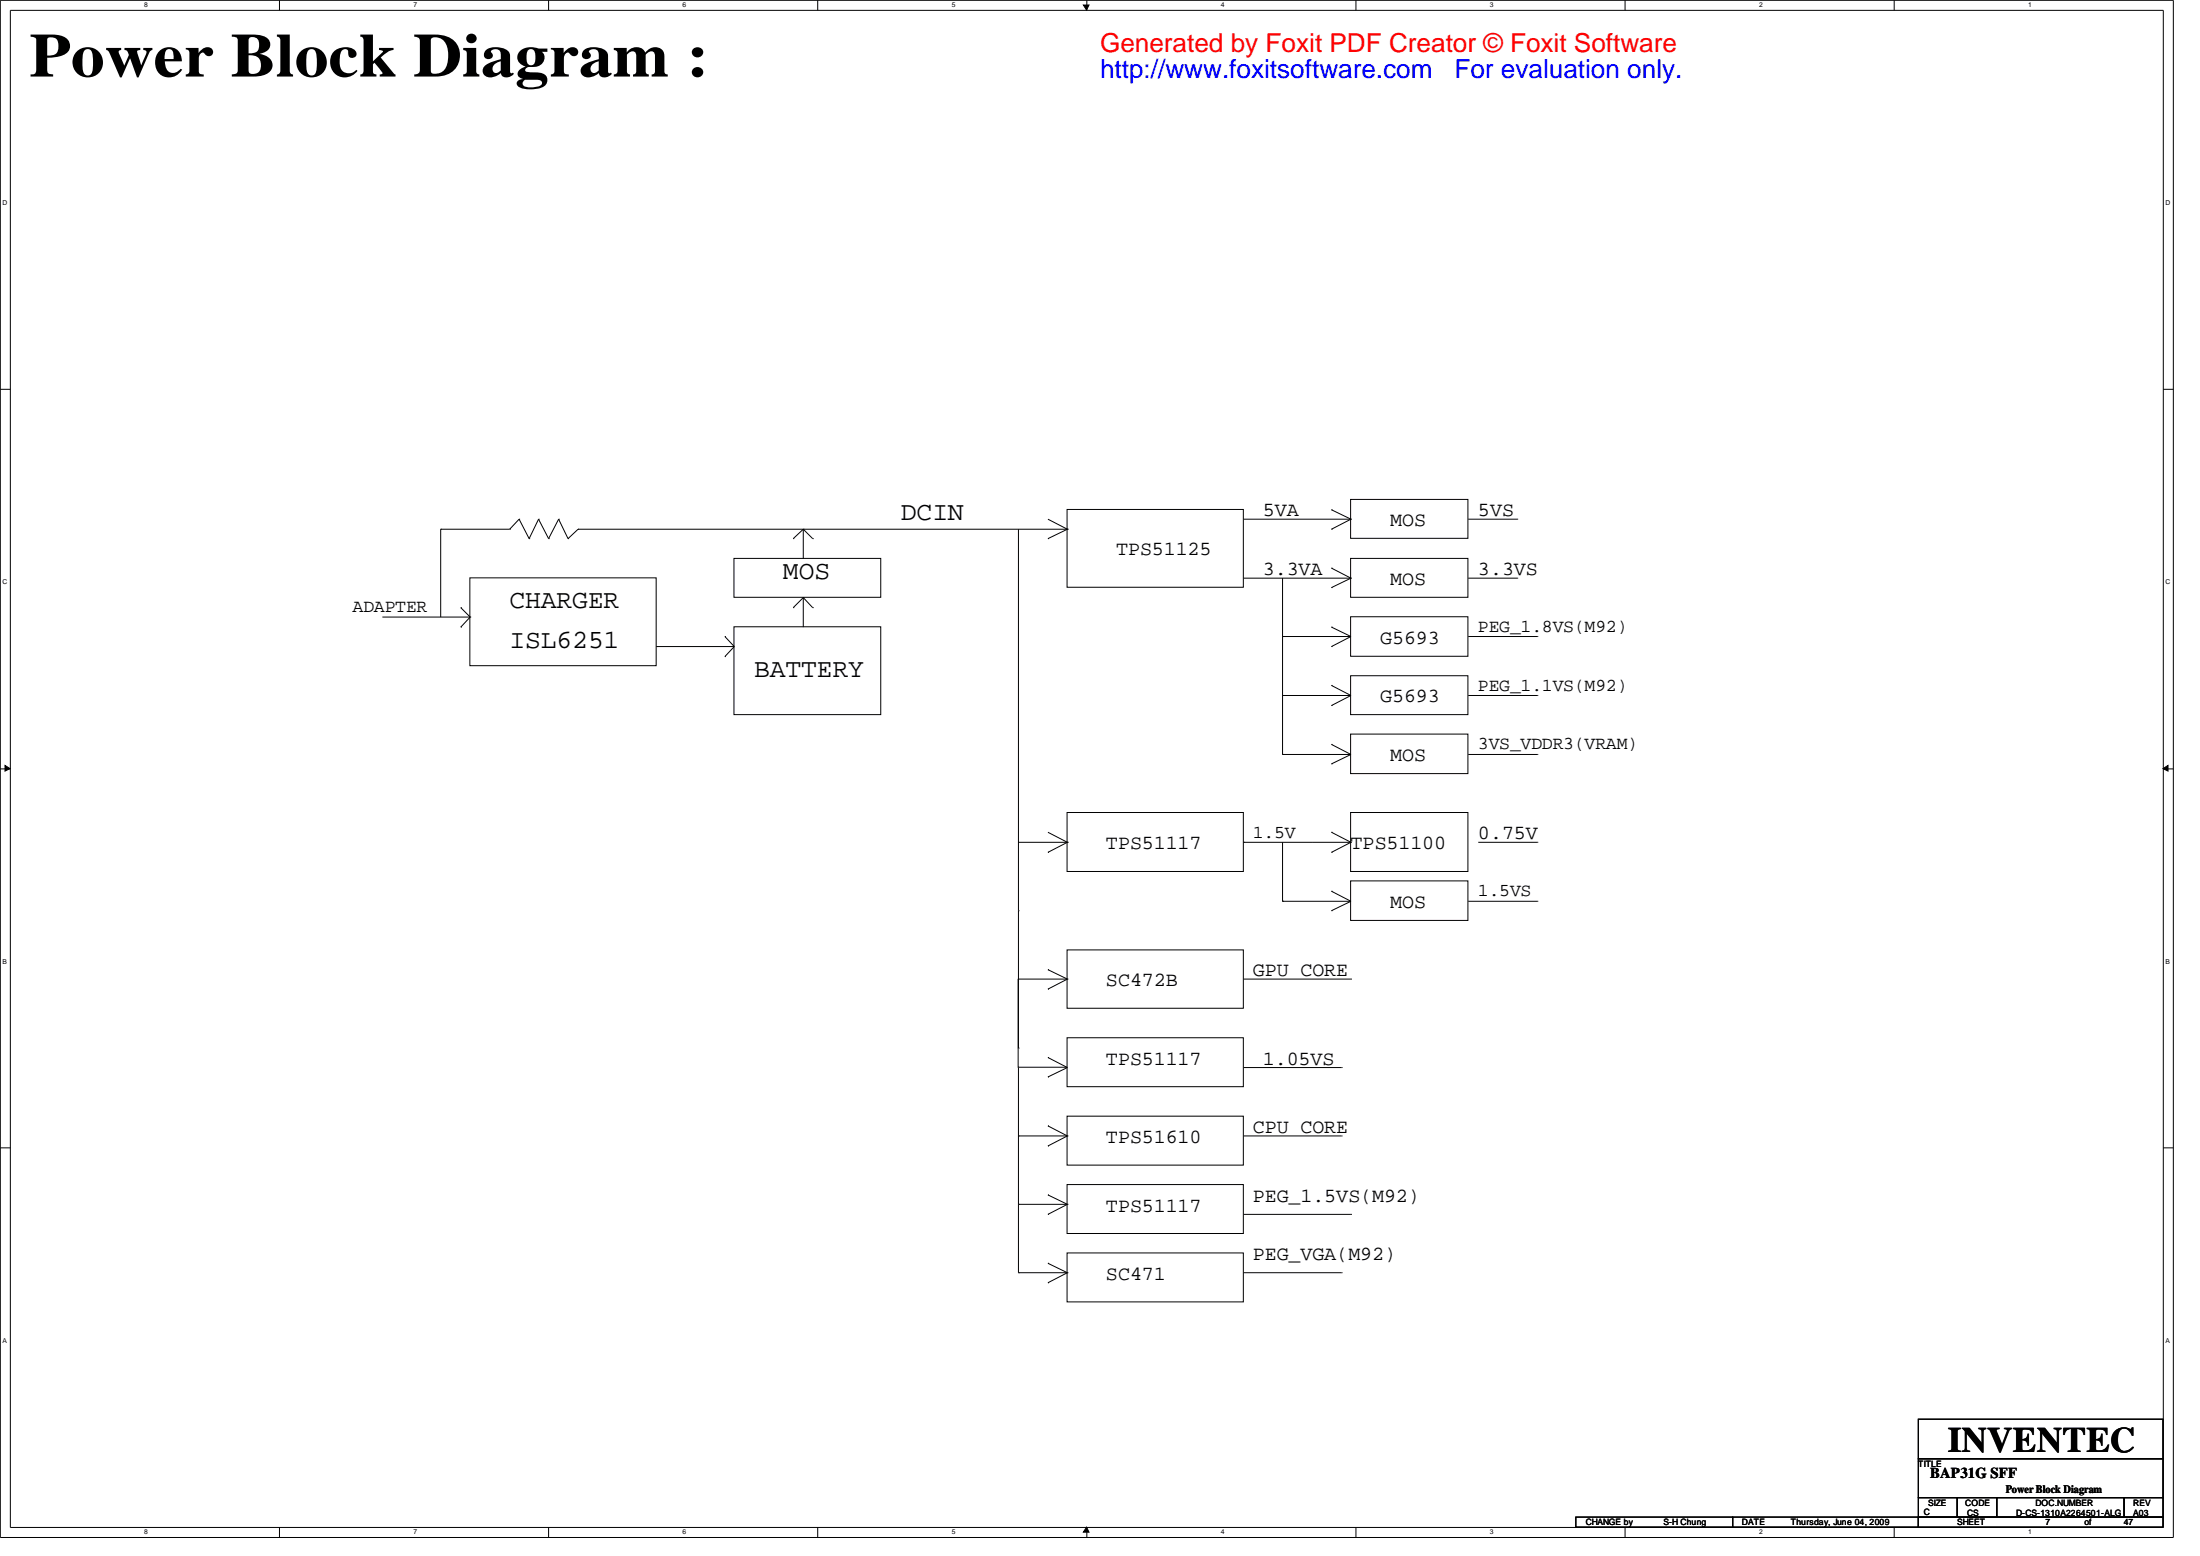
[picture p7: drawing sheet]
<svg xmlns="http://www.w3.org/2000/svg" width="297mm" height="210mm" viewBox="0 0 297 210" stroke-linecap="round" stroke-linejoin="round" font-family="sans-serif">
<path d="M0 0h293.3v207.5h-293.3zM1.4 1.4h290.6v204.7h-290.6z" fill="none" stroke="#000" stroke-width=".13"/>
<g fill="#fff">
<path d="M19.5 .2h.4v1h-.4z"/>
<path d="M19.5 206.2h.4v1.1h-.4z"/>
</g>
<path d="M37.7 0v1.4M37.7 206.1v1.4" fill="none" stroke="#000" stroke-width=".13"/>
<g fill="#fff">
<path d="M55.8 .2h.4v1h-.4z"/>
<path d="M55.8 206.2h.4v1.1h-.4z"/>
</g>
<path d="M74 0v1.4M74 206.1v1.4" fill="none" stroke="#000" stroke-width=".13"/>
<g fill="#fff">
<path d="M92.1 .2h.4v1h-.4z"/>
<path d="M92.1 206.2h.4v1.1h-.4z"/>
</g>
<path d="M110.4 0v1.4M110.4 206.1v1.4" fill="none" stroke="#000" stroke-width=".13"/>
<g fill="#fff">
<path d="M128.4 .2h.5v1h-.5z"/>
<path d="M128.4 206.2h.5v1.1h-.5z"/>
</g>
<path d="M146.7 0v1.4M146.7 206.1v1.4" fill="none" stroke="#000" stroke-width=".13"/>
<path d="M146.2 .7h.8l-.4 .7zM146.6 206.1l.4 .7h-.8z" fill="#000" stroke="#000" stroke-width=".13"/>
<g fill="#fff">
<path d="M164.8 .2h.4v1h-.4z"/>
<path d="M164.8 206.2h.4v1.1h-.4z"/>
</g>
<path d="M183 0v1.4M183 206.1v1.4" fill="none" stroke="#000" stroke-width=".13"/>
<g fill="#fff">
<path d="M201.1 .2h.4v1h-.4z"/>
<path d="M201.1 206.2h.4v1.1h-.4z"/>
</g>
<path d="M219.3 0v1.4M219.3 206.1v1.4" fill="none" stroke="#000" stroke-width=".13"/>
<g fill="#fff">
<path d="M237.4 .2h.4v1h-.4z"/>
<path d="M237.4 206.2h.4v1.1h-.4z"/>
</g>
<path d="M255.7 0v1.4M255.7 206.1v1.4" fill="none" stroke="#000" stroke-width=".13"/>
<g fill="#fff">
<path d="M273.7 .2h.5v1h-.5z"/>
<path d="M273.7 206.2h.5v1.1h-.5z"/>
<path d="M.3 26.9h.6v1h-.6z"/>
<path d="M292.3 26.9h.6v1h-.6z"/>
<path d="M.3 78.1h.6v1h-.6z"/>
<path d="M292.3 78.1h.6v1h-.6z"/>
</g>
<path d="M0 52.5h1.4M292 52.5h1.3" fill="none" stroke="#000" stroke-width=".13"/>
<g fill="#fff">
<path d="M.3 129.3h.5v1h-.5z"/>
<path d="M292.3 129.3h.5v1h-.5z"/>
</g>
<path d="M0 103.8h1.4M292 103.8h1.3" fill="none" stroke="#000" stroke-width=".13"/>
<path d="M.7 103.3l.7 .4-.7 .4zM291.9 103.7l.7-.4v.8z" fill="#000" stroke="#000" stroke-width=".13"/>
<g fill="#fff">
<path d="M.3 180.4h.6v1h-.6z"/>
<path d="M292.3 180.4h.6v1h-.6z"/>
</g>
<g fill="none" stroke="#000" stroke-width=".13">
<path d="M59.5 71.4h.1M59.5 71.4v11.9M59.5 71.4h9.3M63.4 78h25.2v11.8h-25.2zM68.8 71.4h.1M70.1 70.1h.1M70.1 70.1l-1.3 1.3M70.1 70.1l1.3 2.6M71.4 72.7h.1M72.7 70.1h.1M72.7 70.1l-1.3 2.6M72.7 70.1l1.3 2.6"/>
<path d="M74 72.7h.1M75.4 70.1h.1M75.4 70.1l-1.4 2.6M75.4 70.1l1.3 2.6M76.7 72.7h.1M78 71.4h.1M78 71.4h66.1M78 71.4l-1.3 1.3M99.1 75.4h19.8v5.2h-19.8zM107.1 72.7h.1M108.4 71.4h.1M108.4 71.4v4"/>
<path d="M108.4 71.4l-1.3 1.3M108.4 71.4l1.3 1.3M109.7 72.7h.1M137.5 71.4v70M141.4 72.7h.1M141.4 70.1l2.7 1.3M144 68.7h23.8v10.5h-23.8zM144.1 71.4h.1M144.1 71.4l-2.7 1.3M167.9 70.1h14.4M167.9 78h14.4M173.1 78v23.8"/>
<path d="M179.7 68.8h.1M179.7 71.4h.1M179.7 76.7h.1M179.7 79.3h.1M179.7 68.8l2.6 1.3M179.7 76.7l2.6 1.3M182.3 67.4h15.8v5.2h-15.8zM182.3 75.4h15.8v5.2h-15.8zM182.3 70.1h.1M182.3 78h.1M182.3 70.1l-2.6 1.3M182.3 78l-2.6 1.3"/>
<path d="M198.2 70.1h6.6M198.2 78h6.6M204.8 70.1h.1M204.8 78h.1M51.6 83.3h11.9M62.2 82h.1M62.2 84.6h.1M62.2 82l1.3 1.3M63.5 83.3h.1M63.5 83.3l-1.3 1.3M88.6 87.2h.1M88.6 87.2h10.5"/>
<path d="M97.8 85.9h.1M97.8 88.6h.1M97.8 85.9l1.3 1.3M99.1 84.6h19.8v11.8h-19.8zM99.1 87.2l-1.3 1.4M107.1 82h.1M108.4 80.6h.1M108.4 80.6v4M108.4 80.6l-1.3 1.4M108.4 80.6l1.3 1.4M109.7 82h.1M173.1 85.9h.1"/>
<path d="M173.1 93.9h.1M173.1 85.9h9.2M173.1 93.9h9.2M179.7 84.6h.1M179.7 87.2h.1M179.7 92.5h.1M179.7 95.2h.1M179.7 84.6l2.6 1.3M179.7 92.5l2.6 1.4M182.3 83.2h15.8v5.4h-15.8zM182.3 91.2h15.8v5.2h-15.8zM182.3 99.1h15.8v5.3h-15.8z"/>
<path d="M182.3 93.9l-2.6 1.3M182.3 85.9l-2.6 1.3M198.2 85.9h9.3M198.2 93.9h9.3M207.5 85.9h.1M207.5 93.9h.1M137.5 113.7h6.6M141.4 115h.1M141.4 112.3l2.7 1.4M144 109.6h23.8v8h-23.8zM144.1 113.7h.1M144.1 113.7l-2.7 1.3"/>
<path d="M167.9 113.7h.1M167.9 113.7h14.4M173.1 101.8h.1M173.1 113.7v7.9M173.1 101.8h9.2M179.7 112.3h.1M179.7 115h.1M179.7 100.5h.1M179.7 103.1h.1M179.7 112.3l2.6 1.4M179.7 100.5l2.6 1.3M182.3 118.9h15.8v5.3h-15.8z"/>
<path d="M182.3 109.6h15.8v8h-15.8zM182.3 113.7h.1M182.3 113.7l-2.6 1.3M182.3 101.8l-2.6 1.3M198.2 101.8h9.3M199.5 113.7h8M207.5 113.7h.1M207.5 101.8h.1M137.4 132.1v11.9h6.6M137.5 122.9h.1M137.5 132.1h6.6M141.4 130.9h.1"/>
<path d="M141.4 133.5h.1M141.4 130.9l2.7 1.2M144 128.2h23.8v7.9h-23.8zM144.1 132.1h.1M144.1 132.1l-2.7 1.4M167.9 132.1h14.4M173.1 121.6h.1M173.1 121.6h9.2M179.7 120.3h.1M179.7 122.9h.1M179.7 120.3l2.6 1.3M182.3 132.1h.1"/>
<path d="M182.3 121.6l-2.6 1.3M198.2 121.6h9.3M207.5 121.6h.1M0 154.9h1.4M137.5 153.3h.1M137.5 141.4h.1M137.5 144.1v27.6M137.5 153.3h6.6M141.4 151.9h.1M141.4 154.6h.1M141.4 142.7h.1M141.4 145.3h.1"/>
<path d="M141.4 151.9l2.7 1.4M141.4 142.7l2.7 1.4-2.7 1.2M144 150.6h23.8v6.6h-23.8zM144 140h23.8v6.6h-23.8zM144 159.9h23.8v6.6h-23.8zM144.1 153.3h.1M144.1 153.3l-2.7 1.3M167.9 153.3h13.2M167.9 144.1h13.2M181.1 153.3h.1M181.1 144.1h.1M292 154.9h1.3"/>
<path d="M137.5 162.5h.1M137.5 171.7h.1M137.5 162.5h6.6M137.5 171.7h6.6M141.4 161.2h.1M141.4 163.9h.1M141.4 170.5h.1M141.4 173.1h.1M141.4 161.2l2.7 1.3M141.4 170.5l2.7 1.2M144 169.1h23.8v6.6h-23.8zM144.1 162.5h.1"/>
<path d="M144.1 171.7h.1M144.1 162.5l-2.7 1.4M144.1 171.7l-2.7 1.4M167.9 163.9h14.4M167.9 171.7h13.2M181.1 171.7h.1M182.3 163.9h.1M258.9 191.5h33v5.4h-33zM258.9 196.9h33v5.2h-33zM212.7 204.7h21.1v1.4h-21.1zM233.8 204.7h25.1v1.4h-25.1zM258.9 202.1h5.3v2.6h-5.3z"/>
<path d="M258.9 204.7h33v1.4h-33zM264.2 202.1h5.3v2.6h-5.3zM269.5 202.1h17.2v2.6h-17.2zM286.7 202.1h5.2v2.6h-5.2z"/>
</g>
<text font-size="8.4" x="4" y="10.3">Power Block Diagram :</text>
<text font-size="4.8" x="262.9" y="196">INVENTEC</text>
<g font-size="3.6">
<text x="121.6" y="70.2">DCIN</text>
<text x="68.7" y="82">CHARGER</text>
<text x="105.7" y="78.1">MOS</text>
<text x="68.7" y="87.4">ISL6251</text>
<text x="101.8" y="91.4">BATTERY</text>
</g>
<text font-size="3.5" fill="#f00" x="148.5" y="7.1">Generated by Foxit PDF Creator © Foxit Software</text>
<g font-size="3.5" fill="#00f">
<text x="148.5" y="10.6">http://www.foxitsoftware.com</text>
<text x="196.3" y="10.6">For evaluation only.</text>
</g>
<g font-size="2.7">
<text x="170.4" y="69.7">5VA</text>
<text x="187.6" y="71">MOS</text>
<text x="199.5" y="69.7">5VS</text>
<text x="150.6" y="74.9">TPS51125</text>
<text x="170.4" y="77.6">3.3VA</text>
<text x="199.5" y="77.6">3.3VS</text>
<text x="187.6" y="78.9">MOS</text>
<text x="186.3" y="86.9">G5693</text>
<text x="186.3" y="94.7">G5693</text>
<text x="187.6" y="102.7">MOS</text>
<text x="199.5" y="113.3">0.75V</text>
<text x="149.3" y="114.6">TPS51117</text>
<text x="182.3" y="114.6">TPS51100</text>
<text x="187.6" y="122.5">MOS</text>
<text x="169.1" y="131.7">GPU CORE</text>
<text x="149.3" y="133.1">SC472B</text>
<text x="149.3" y="143.7">TPS51117</text>
<text x="170.4" y="143.7">1.05VS</text>
<text x="149.3" y="154.2">TPS51610</text>
<text x="169.1" y="152.9">CPU CORE</text>
<text x="149.3" y="163.5">TPS51117</text>
<text x="169.1" y="162.1">PEG_1.5VS(M92)</text>
<text x="149.3" y="172.7">SC471</text>
<text x="169.1" y="170.1">PEG_VGA(M92)</text>
</g>
<g font-size="2.5">
<text x="47.6" y="82.6">ADAPTER</text>
<text x="199.5" y="85.3">PEG_1.8VS(M92)</text>
<text x="199.5" y="93.2">PEG_1.1VS(M92)</text>
<text x="199.5" y="101.1">3VS_VDDR3(VRAM)</text>
<text x="169.1" y="113">1.5V</text>
<text x="199.5" y="120.9">1.5VS</text>
</g>
<text font-size="2" x="260.5" y="199.4">BAP31G SFF</text>
<text font-size="1.5" x="270.7" y="201.5">Power Block Diagram</text>
<g font-size="1.2">
<text x="258.9" y="198">TITLE</text>
<text x="260.2" y="203.2">SIZE</text>
<text x="265.2" y="203.2">CODE</text>
<text x="274.7" y="203.2">DOC.NUMBER</text>
<text x="287.9" y="203.2">REV</text>
<text x="214" y="205.8">CHANGE by</text>
<text x="224.5" y="205.8">S-H Chung</text>
<text x="235.1" y="205.8">DATE</text>
<text x="241.7" y="205.8">Thursday, June 04, 2009</text>
<text x="259.6" y="204.4">C</text>
<text x="264.1" y="205.8">SHEET</text>
<text x="265.5" y="204.6">CS</text>
<text x="272.1" y="204.6">D-CS-1310A2264501-ALG</text>
<text x="276.1" y="205.8">7</text>
<text x="281.3" y="205.8">of</text>
<text x="286.7" y="205.8">47</text>
<text x="287.9" y="204.6">A03</text>
</g>
<g font-size=".9">
<text x="19.5" y=".9">8</text>
<text x="55.8" y=".9">7</text>
<text x="92.1" y=".9">6</text>
<text x="128.4" y=".9">5</text>
<text x="164.8" y=".9">4</text>
<text x="201.1" y=".9">3</text>
<text x="237.4" y=".9">2</text>
<text x="273.7" y=".9">1</text>
<text x=".3" y="27.7">D</text>
<text x="292.3" y="27.7">D</text>
<text x=".3" y="78.8">C</text>
<text x="292.3" y="78.8">C</text>
<text x=".3" y="130">B</text>
<text x="292.3" y="130">B</text>
<text x=".3" y="181.2">A</text>
<text x="292.3" y="181.2">A</text>
<text x="19.5" y="207">8</text>
<text x="55.8" y="207">7</text>
<text x="92.1" y="207">6</text>
<text x="128.4" y="207">5</text>
<text x="164.8" y="207">4</text>
<text x="201.1" y="207">3</text>
<text x="237.4" y="207">2</text>
<text x="273.7" y="207">1</text>
</g>
</svg>
